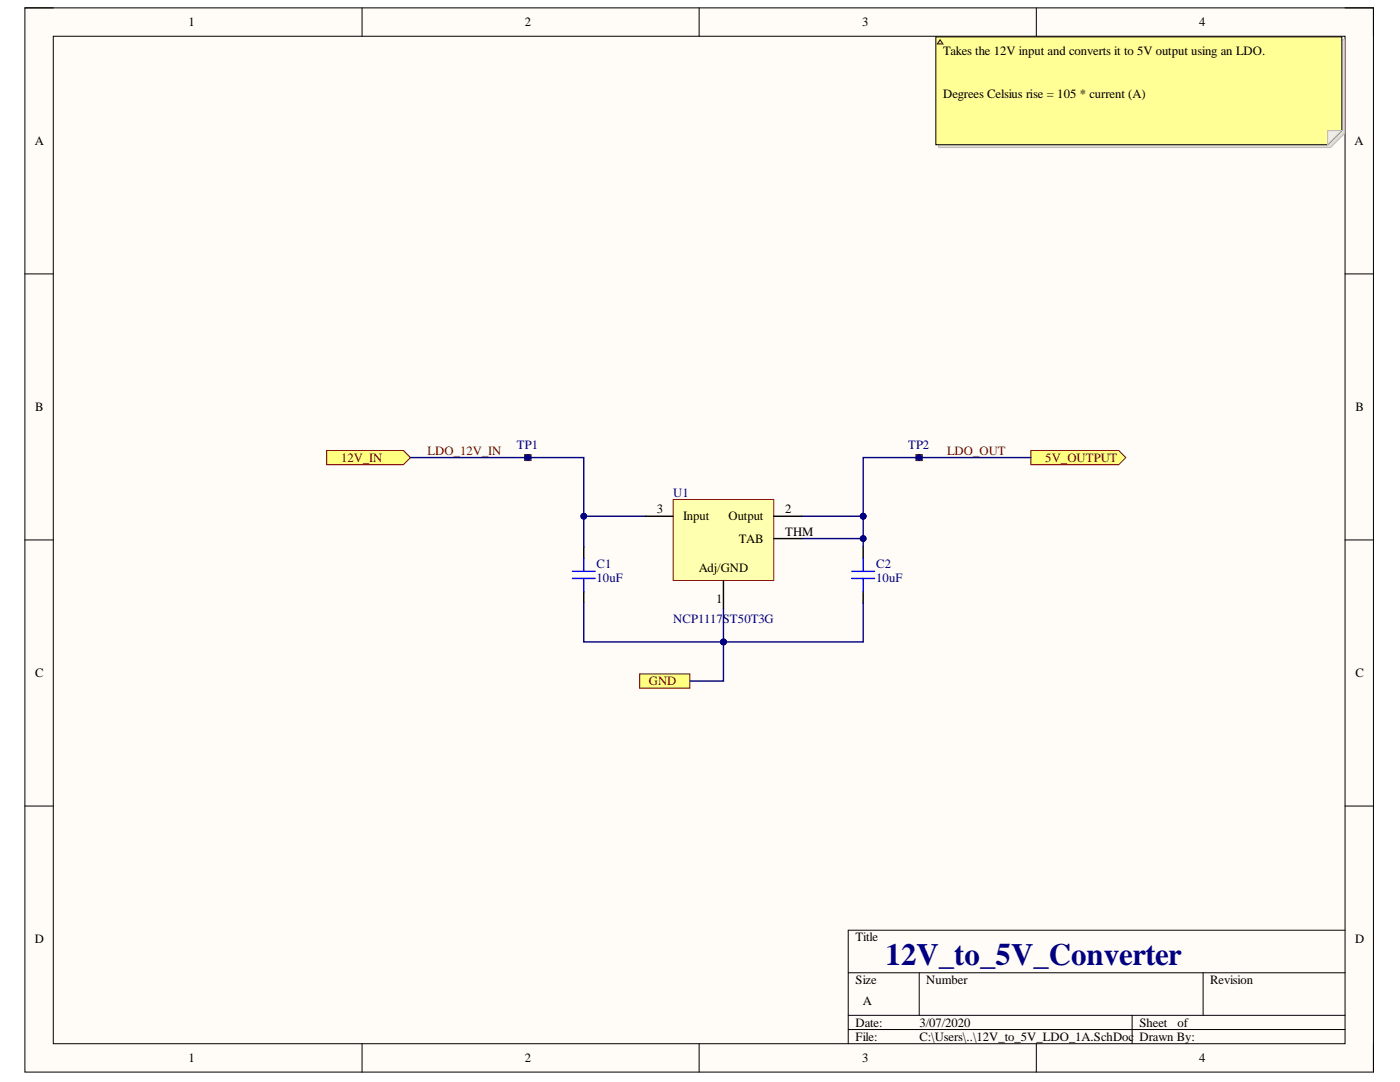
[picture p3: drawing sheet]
<svg xmlns="http://www.w3.org/2000/svg" width="279mm" height="216mm" viewBox="0 0 279 216" stroke-linecap="round" stroke-linejoin="round" font-family="sans-serif">
<path d="M5 1.6h269.1v212.3h-269.1z" fill-rule="evenodd" fill="#fffcf8"/>
<path d="M5 1.6h269.1v212.3h-269.1z" fill="none" stroke="#000" stroke-width=".2"/>
<path d="M10.6 7.2h257.8v201.1h-257.8z" fill-rule="evenodd" fill="#fffcf8"/>
<g fill="none" stroke="#000" stroke-width=".2">
<path d="M5 1.6h5.6M10.6 7.2h257.8v201.1h-257.8zM72.2 1.6v5.6M139.5 1.6v5.6M206.8 1.6v5.6M268.4 1.6h5.7v5.6M5 54.7h5.6M268.4 54.7h5.7M5 107.7h5.6M268.4 107.7h5.7M5 160.8h5.6M268.4 160.8h5.7"/>
<path d="M169.3 194.1h99.1M183.4 194.1v8.5M240.1 194.1v8.5M268.4 185.6h-99.1v22.7M72.2 208.3v5.6M139.5 208.3v5.6M169.3 202.6h99.1M169.3 205.4h99.1M206.8 208.3v5.6M225.9 202.6v5.7M274.1 208.3v5.6"/>
</g>
<path d="M116.5 109.1v2.3M116.5 118.1v2.2M172.3 109.1v2.3M172.3 118.1v2.2" fill="none" stroke="#000" stroke-width=".29"/>
<path d="M114.2 114h4.6M114.2 115.4h4.6M116.5 111.4v2.6M116.5 115.4v2.7M170 114h4.5M170 115.4h4.5M172.3 111.4v2.6M172.3 115.4v2.7" fill="none" stroke="#00f" stroke-width=".29"/>
<circle cx="183.4" cy="91.3" r=".56" fill="#000080"/>
<circle cx="183.4" cy="91.3" r=".56" fill="none" stroke="#000080" stroke-width=".2"/>
<circle cx="183.4" cy="91.3" r=".56" fill="#000080"/>
<circle cx="183.4" cy="91.3" r=".56" fill="none" stroke="#000080" stroke-width=".2"/>
<path d="M182.9 90.7h1.1v1.2h-1.1z" fill="none" stroke="#000" stroke-width=".29"/>
<path d="M182.9 90.7h1.1v1.2h-1.1z" fill-rule="evenodd" fill="#fff"/>
<path d="M182.9 90.7h1.1v1.2h-1.1z" fill="none" stroke="#800000" stroke-width=".2"/>
<circle cx="105.3" cy="91.3" r=".57" fill="#000080"/>
<circle cx="105.3" cy="91.3" r=".57" fill="none" stroke="#000080" stroke-width=".2"/>
<circle cx="105.3" cy="91.3" r=".57" fill="#000080"/>
<circle cx="105.3" cy="91.3" r=".57" fill="none" stroke="#000080" stroke-width=".2"/>
<path d="M104.8 90.7h1.1v1.2h-1.1z" fill="none" stroke="#000" stroke-width=".29"/>
<path d="M104.8 90.7h1.1v1.2h-1.1z" fill-rule="evenodd" fill="#fff"/>
<path d="M104.8 90.7h1.1v1.2h-1.1z" fill="none" stroke="#800000" stroke-width=".2"/>
<path d="M65.2 89.9h15.3l1.4 1.4-1.4 1.4h-15.3z" fill-rule="evenodd" fill="#ffff80"/>
<path d="M65.2 89.9h15.3l1.4 1.4-1.4 1.4h-15.3z" fill="none" stroke="#800000" stroke-width=".2"/>
<path d="M127.7 134.5h10v2.8h-10z" fill-rule="evenodd" fill="#ffff80"/>
<path d="M127.7 134.5h10v2.8h-10z" fill="none" stroke="#800000" stroke-width=".2"/>
<path d="M205.7 89.9h17.6l1.4 1.4-1.4 1.4h-17.6z" fill-rule="evenodd" fill="#ffff80"/>
<path d="M205.7 89.9h17.6l1.4 1.4-1.4 1.4h-17.6z" fill="none" stroke="#800000" stroke-width=".2"/>
<path d="M172.3 120.3v7.8h-27.9v-6.7" fill="none" stroke="#000080" stroke-width=".29"/>
<circle cx="144.4" cy="128.1" r=".57" fill="#000080"/>
<circle cx="144.4" cy="128.1" r=".57" fill="none" stroke="#000080" stroke-width=".2"/>
<path d="M205.7 91.3h-33.4v11.7" fill="none" stroke="#000080" stroke-width=".29"/>
<circle cx="183.4" cy="91.3" r=".56" fill="#000080"/>
<circle cx="183.4" cy="91.3" r=".56" fill="none" stroke="#000080" stroke-width=".2"/>
<circle cx="172.3" cy="103" r=".57" fill="#000080"/>
<circle cx="172.3" cy="103" r=".57" fill="none" stroke="#000080" stroke-width=".2"/>
<path d="M116.5 103v6.1" fill="none" stroke="#000080" stroke-width=".29"/>
<circle cx="116.5" cy="103" r=".57" fill="#000080"/>
<circle cx="116.5" cy="103" r=".57" fill="none" stroke="#000080" stroke-width=".2"/>
<path d="M116.5 120.3v7.8h27.9" fill="none" stroke="#000080" stroke-width=".29"/>
<circle cx="144.4" cy="128.1" r=".57" fill="#000080"/>
<circle cx="144.4" cy="128.1" r=".57" fill="none" stroke="#000080" stroke-width=".2"/>
<path d="M144.4 128.1v7.8h-6.7" fill="none" stroke="#000080" stroke-width=".29"/>
<circle cx="144.4" cy="128.1" r=".57" fill="#000080"/>
<circle cx="144.4" cy="128.1" r=".57" fill="none" stroke="#000080" stroke-width=".2"/>
<path d="M81.9 91.3h34.6v11.7h12.3" fill="none" stroke="#000080" stroke-width=".29"/>
<circle cx="105.3" cy="91.3" r=".57" fill="#000080"/>
<circle cx="105.3" cy="91.3" r=".57" fill="none" stroke="#000080" stroke-width=".2"/>
<circle cx="116.5" cy="103" r=".57" fill="#000080"/>
<circle cx="116.5" cy="103" r=".57" fill="none" stroke="#000080" stroke-width=".2"/>
<path d="M160 103h12.3" fill="none" stroke="#000080" stroke-width=".29"/>
<circle cx="172.3" cy="103" r=".57" fill="#000080"/>
<circle cx="172.3" cy="103" r=".57" fill="none" stroke="#000080" stroke-width=".2"/>
<path d="M172.3 103v4.5M172.3 108v1.1" fill="none" stroke="#000080" stroke-width=".29"/>
<circle cx="172.3" cy="107.5" r=".57" fill="#000080"/>
<circle cx="172.3" cy="107.5" r=".57" fill="none" stroke="#000080" stroke-width=".2"/>
<circle cx="172.3" cy="103" r=".57" fill="#000080"/>
<circle cx="172.3" cy="103" r=".57" fill="none" stroke="#000080" stroke-width=".2"/>
<path d="M160 107.5h12.3v.5" fill="none" stroke="#000080" stroke-width=".29"/>
<circle cx="172.3" cy="107.5" r=".57" fill="#000080"/>
<circle cx="172.3" cy="107.5" r=".57" fill="none" stroke="#000080" stroke-width=".2"/>
<path d="M134.3 99.7h20.1v16.1h-20.1z" fill-rule="evenodd" fill="#ffffb0"/>
<path d="M134.3 99.7h20.1v16.1h-20.1z" fill="none" stroke="#800000" stroke-width=".2"/>
<path d="M128.8 103h5.5M144.4 115.8v5.6M154.4 103h5.6M154.4 107.5h5.6" fill="none" stroke="#000" stroke-width=".29"/>
<path d="M187.3 7.9h81.1v18.7l-2.9 2.9h-78.2z" fill-rule="evenodd" fill="#e0ddd7"/>
<path d="M187.3 7.9h81.1v18.7l-2.9 2.9h-78.2z" fill="none" stroke="#bfbdba" stroke-width=".2"/>
<path d="M186.8 7.4h81v18.6l-2.8 2.9h-78.2z" fill-rule="evenodd" fill="#ffff96"/>
<path d="M186.8 7.4h81v18.6l-2.8 2.9h-78.2z" fill="none" stroke="#000" stroke-width=".2"/>
<path d="M265 26h2.8l-2.8 2.9z" fill="#f2f0d8"/>
<path d="M265 26h2.8l-2.8 2.9z" fill="none" stroke="#bfbdba" stroke-width=".2"/>
<path d="M187.6 7.9l.6 .9h-1.1z" fill="#ffcc78"/>
<path d="M187.6 7.9l.6 .9h-1.1z" fill="none" stroke="#300" stroke-width=".2"/>
<text font-size="6.2" fill="#000080" x="176.7" y="192.5">12V_to_5V_Converter</text>
<g font-size="2.5">
<text x="37.6" y="5.2">1</text>
<text x="104.8" y="5.2">2</text>
<text x="172.1" y="5.2">3</text>
<text x="239.3" y="5.2">4</text>
<text x="188.2" y="11.1">Takes the 12V input and converts it to 5V output using an LDO.</text>
<text x="188.2" y="19.5">Degrees Celsius rise = 105 * current (A)</text>
<text x="6.9" y="29">A</text>
<text x="270.3" y="29">A</text>
<text x="7" y="82.1">B</text>
<text x="270.5" y="82.1">B</text>
<text x="131.1" y="102.4">3</text>
<text x="136.3" y="103.9">Input</text>
<text x="145.4" y="103.9">Output</text>
<text x="156.7" y="102.4">2</text>
<text x="156.7" y="106.9">THM</text>
<text x="147.5" y="108.3">TAB</text>
<text x="139.4" y="114.2">Adj/GND</text>
<text x="142.9" y="120.3">1</text>
<text x="7" y="135.1">C</text>
<text x="270.5" y="135.1">C</text>
<text x="6.9" y="188.2">D</text>
<text x="170.7" y="187.9">Title</text>
<text x="270.4" y="188.2">D</text>
<text x="170.7" y="196.4">Size</text>
<text x="184.9" y="196.4">Number</text>
<text x="241.5" y="196.4">Revision</text>
<text x="172.2" y="200.6">A</text>
<text x="170.7" y="204.8">Date:</text>
<text x="170.7" y="207.7">File:</text>
<text x="183.5" y="204.8">3/07/2020</text>
<text x="183.5" y="207.7">C:\Users\..\12V_to_5V_LDO_1A.SchDoc</text>
<text x="227.4" y="204.8">Sheet</text>
<text x="227.4" y="207.7">Drawn By:</text>
<text x="235" y="204.8">of</text>
<text x="37.6" y="211.9">1</text>
<text x="104.8" y="211.9">2</text>
<text x="172.1" y="211.9">3</text>
<text x="239.3" y="211.9">4</text>
</g>
<g font-size="2.5" fill="#000080">
<text x="103.2" y="89.7">TP1</text>
<text x="181.2" y="89.7">TP2</text>
<text x="134.4" y="99.1">U1</text>
<text x="119.1" y="113.3">C1</text>
<text x="174.9" y="113.3">C2</text>
<text x="119.1" y="116.2">10uF</text>
<text x="174.9" y="116.2">10uF</text>
<text x="134.4" y="124.2">NCP1117ST50T3G</text>
</g>
<g font-size="2.5" fill="#800000">
<text x="68.1" y="92.1">12V_IN</text>
<text x="85.3" y="90.8">LDO_12V_IN</text>
<text x="189" y="90.8">LDO_OUT</text>
<text x="208.6" y="92.1">5V_OUTPUT</text>
<text x="129.5" y="136.7">GND</text>
</g>
</svg>
